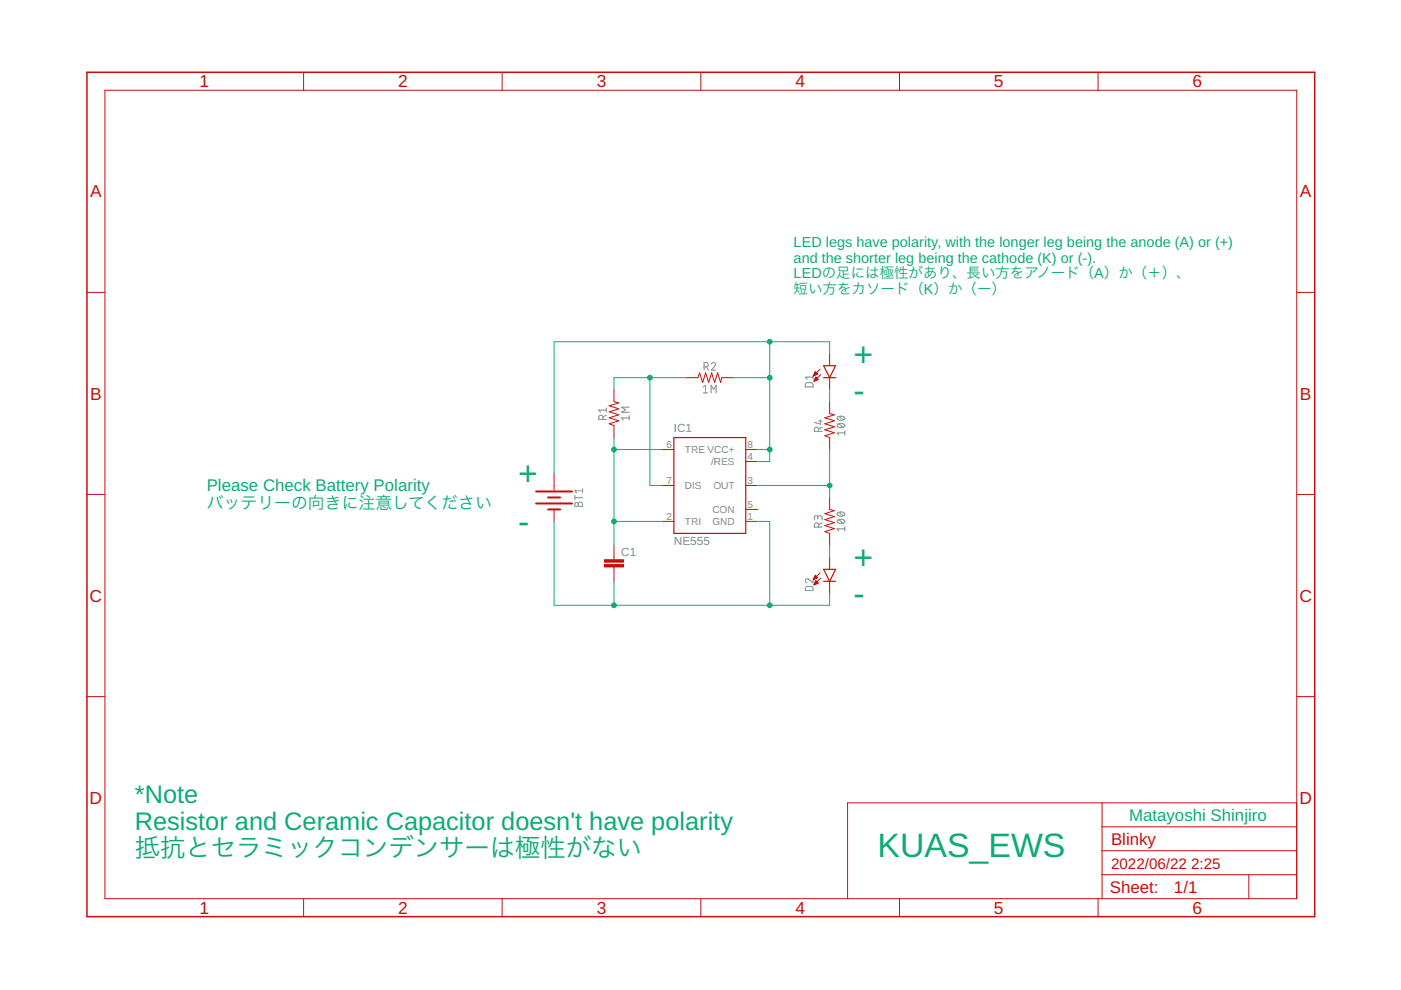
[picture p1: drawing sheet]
<svg xmlns="http://www.w3.org/2000/svg" width="297mm" height="210mm" viewBox="0 0 297 210" stroke-linecap="round" stroke-linejoin="round" font-family="sans-serif">
<g fill="none" stroke="#808080" stroke-width=".21">
<path d="M149.3 77.8h.4a.46 .46 0 0 0 .5-.5 .46 .46 0 0 0-.5-.4h-.4v1.6M149.8 77.8l.4 .7M150.8 77.2a.45 .45 0 0 1 .6-.3 .45 .45 0 0 1 .2 .7l-.8 .9h.9M172.4 79.5v.9M172.4 80h-1.6l.3 .4M127.8 88.9v-.4a.44 .44 0 0 0-.4-.5 .44 .44 0 0 0-.4 .5v.4h1.6M128.6 88l-.8 .4M128.6 86.9h-1.6l.3 .5M128.6 86.5v.9M133.4 88.6h-1.6l.3 .4M133.4 88.2v.8M133.4 86.3h-1.6l.9 .6-.9 .5h1.6"/>
<path d="M149.1 82l.5-.3v1.6M149.1 83.3h.9M150.8 83.3v-1.6l.5 .9 .5-.9v1.6M170.9 81.3l1.2-.1 .2 .2 .1 .6h-1.6zM173.6 91.5v-.5a.46 .46 0 0 0-.5-.4 .46 .46 0 0 0-.4 .4v.5h1.6M173.6 89.3h.7M173.9 89v.9l-1.2-.3M174.3 90.6l-.7 .3M177.6 90a1.04 1.04 0 0 1 1.5 .2 .95 .95 0 0 1-1.6 0zM177.6 88.4a1.04 1.04 0 0 1 1.5 .3 .95 .95 0 0 1-1.6 0zM177.8 89.9l1 .7M177.8 88.3l1 .7"/>
<path d="M179.1 91.4v.8M179.1 91.8h-1.6l.3 .4M121.9 105.1v.9M121.9 105.5h1.6M122 106.6h.4l.2 .3a.46 .46 0 0 1 .5-.5 .46 .46 0 0 1 .4 .5v.5h-1.6zM122.6 106.9v.5M123.5 103.6v.9M123.5 104.1h-1.6l.3 .4M173.4 109.8a.46 .46 0 0 1 .4-.5 .46 .46 0 0 1 .5 .5v.4M173.4 110v-.3a.36 .36 0 0 0-.4-.4 .36 .36 0 0 0-.3 .4v.5M173.6 111.8v-.5a.46 .46 0 0 0-.5-.4 .46 .46 0 0 0-.4 .4v.5h1.6M174.3 110.9l-.7 .3"/>
<path d="M177.6 110.3a1.02 1.02 0 0 1 1.5 .3 .97 .97 0 0 1-1.6 0zM177.6 108.8a1 1 0 0 1 1.5 .2 .95 .95 0 0 1-1.6 0zM177.8 110.2l1 .7M177.8 108.6l1 .7M179.1 112.1h-1.6l.3 .5M179.1 111.7v.9M170.9 124.4l1.2-.1 .2 .3 .1 .6h-1.6zM172.4 122.7v.9l-.9-.8a.44 .44 0 0 0-.7 .2 .44 .44 0 0 0 .3 .6"/>
</g>
<path d="M174.6 77.5h2.6l-1.3 2.6zM142.9 92.8h15.2v20.3h-15.2zM174.6 80.1h2.6M174.6 120.7h2.6l-1.3 2.6zM174.6 123.3h2.6" fill="none" stroke="#c90d0c" stroke-width=".25"/>
<g fill="none" stroke="#c90d0c" stroke-width=".21">
<path d="M22.2 19.1h252.7v171.4h-252.7zM64.4 15.3v3.8M106.5 15.3v3.8M148.6 15.3v3.8M190.7 15.3v3.8M232.8 15.3v3.8M18.4 62h3.8M172.5 79.7h.1M172.5 79.5h.4M172.6 79.4h.5M172.6 79.3h.7M172.7 79.2h.5"/>
<path d="M172.7 79h.4M172.8 78.9h.2M172.8 78.8l.6 .5-.9 .4zM173 79.9l.5 .6-.9 .3zM173.9 78.3l-1.4 1.4M174 79.4l-1.4 1.4M175.9 75v2.5M274.9 62h3.8M130.2 82.6v2.6l1 .2-2 .6 2 .7-2 .6 2 .6-2 .7 2 .6-2 .7 1 .3v2.6M140.3 95.3h2.6M145.4 80.1h2.6l.3-1 .7 2 .6-2 .6 2 .7-2 .6 2 .6-2 .7 2 .2-1h2.6M158.1 95.3h2.6"/>
<path d="M158.1 97.9h2.6M172.6 80.7h.2M172.7 80.6h.4M172.7 80.5h.7M172.8 80.4h.6M172.8 80.2h.5M172.9 80.1h.2M173 80h.1M175.9 80.1v2.5M175.9 85.2v2.5l1 .2-2 .7 2 .6-2 .7 2 .6-2 .6 2 .7-2 .6 1 .4v2.5M18.4 104.8h3.8M117.5 100.4v3.5"/>
<path d="M117.5 108v2.6M130.2 115.6v3.1M140.3 102.9h2.6M140.3 110.6h2.6M158.1 102.9h2.6M158.1 110.6h2.6M158.1 108h2.6M175.9 105.5v2.5l1 .3-2 .6 2 .6-2 .7 2 .6-2 .6 2 .7-2 .6 1 .4v2.5M175.9 118.2v2.5M274.9 104.8h3.8M130.2 120.2v3.1M172.5 122.8h.1"/>
<path d="M172.5 122.7h.3M172.6 122.6h.5M172.6 122.5h.7M172.6 123.9h.2M172.7 122.3h.5M172.7 123.8h.4M172.7 122.2h.4M172.7 123.7h.7M172.8 122.1h.2M172.8 123.5h.6M172.8 123.4h.5M172.8 122l.6 .5-.9 .4z"/>
<path d="M172.9 123.3h.3M172.9 123.2h.1M173 123.1l.5 .5-.9 .4zM173.9 121.5l-1.4 1.4M174 122.6l-1.4 1.4M175.9 123.3v2.5M18.4 147.7h3.8M274.9 147.7h3.8M233.7 170.2v20.3M233.7 175.3h41.2M274.9 170.2h-95.2v20.3M64.4 190.5v3.9"/>
<path d="M106.5 190.5v3.9M148.6 190.5v3.9M190.7 190.5v3.9M232.8 190.5v3.9M233.7 185.5h41.2M233.7 180.4h41.2M264.8 185.5v5"/>
</g>
<g fill="#c90d0c" stroke="#c90d0c" stroke-width=".21">
<path d="M128.1 119.7h4.1v.5h-4.1z"/>
<path d="M128.1 118.7h4.1v.5h-4.1z"/>
</g>
<path d="M113.7 104.2h7.6M113.7 106.7h7.6M116.2 105.5h2.5M116.2 108h2.5" fill="none" stroke="#c90d0c" stroke-width=".42"/>
<path d="M18.4 15.3h260.3v179.1h-260.3z" fill="none" stroke="#c90d0c" stroke-width=".32"/>
<g fill="none" stroke="#0dab76" stroke-width=".21">
<path d="M163.2 72.5v25.4h-2.5M175.9 75v-2.5h-58.4v27.9M130.2 95.3h10.1M130.2 92.8v22.8M137.8 80.1v22.8h2.5M145.4 80.1h-15.2v2.5M155.6 80.1h7.6M160.7 95.3h2.5M175.9 82.6v2.6M175.9 95.3v10.2M117.5 110.6v17.7h58.4v-2.5M130.2 110.6h10.1"/>
<path d="M160.7 110.6h2.5v17.7M160.7 102.9h15.2M175.9 115.6v2.6M130.2 123.3v5"/>
</g>
<g fill="#0dab76" stroke="#0dab76" stroke-width=".21">
<circle cx="163.2" cy="80.1" r=".51"/>
<circle cx="163.2" cy="95.3" r=".51"/>
<circle cx="163.2" cy="72.5" r=".51"/>
<circle cx="137.8" cy="80.1" r=".51"/>
<circle cx="130.2" cy="128.3" r=".51"/>
<circle cx="163.2" cy="128.3" r=".51"/>
<circle cx="175.9" cy="102.9" r=".51"/>
<circle cx="130.2" cy="95.3" r=".51"/>
<circle cx="130.2" cy="110.6" r=".51"/>
</g>
<g font-size="7.2" fill="#0dab76">
<text x="181" y="77.5">+</text>
<text x="181" y="85.2">-</text>
<text x="109.9" y="102.9">+</text>
<text x="109.9" y="113.1">-</text>
<text x="181" y="120.7">+</text>
<text x="181" y="128.3">-</text>
<text x="186" y="181.7">KUAS_EWS</text>
</g>
<g font-size="5.4" fill="#0dab76">
<text x="28.6" y="170.2">*Note</text>
<text x="28.6" y="175.9">Resistor and Ceramic Capacitor doesn't have polarity</text>
<text x="28.6" y="181.7">抵抗とセラミックコンデンサーは極性がない</text>
</g>
<g font-size="3.7" fill="#c90d0c">
<text x="42.3" y="18.5">1</text>
<text x="84.4" y="18.5">2</text>
<text x="126.5" y="18.5">3</text>
<text x="168.6" y="18.5">4</text>
<text x="210.7" y="18.5">5</text>
<text x="252.9" y="18.5">6</text>
<text x="19.1" y="41.9">A</text>
<text x="275.6" y="41.9">A</text>
<text x="19.1" y="84.7">B</text>
<text x="275.6" y="84.7">B</text>
<text x="19" y="127.6">C</text>
<text x="275.5" y="127.6">C</text>
<text x="19" y="170.4">D</text>
<text x="275.5" y="170.4">D</text>
<text x="42.3" y="193.7">1</text>
<text x="84.4" y="193.7">2</text>
<text x="126.5" y="193.7">3</text>
<text x="168.6" y="193.7">4</text>
<text x="210.7" y="193.7">5</text>
<text x="252.9" y="193.7">6</text>
</g>
<g font-size="3.6" fill="#0dab76">
<text x="43.8" y="104.2">Please Check Battery Polarity</text>
<text x="43.8" y="108">バッテリーの向きに注意してください</text>
<text x="239.4" y="174">Matayoshi Shinjiro</text>
</g>
<g font-size="3.6" fill="#c90d0c">
<text x="235.6" y="179.1">Blinky</text>
<text x="235.3" y="189.4">Sheet:</text>
<text x="248.9" y="189.3">1/1</text>
</g>
<g font-size="3.2" fill="#c90d0c">
<text x="235.6" y="184.2">2022/06/22</text>
<text x="252.6" y="184.2">2:25</text>
</g>
<g font-size="3.1" fill="#0dab76">
<text x="168.3" y="52.5">LED legs have polarity, with the longer leg being the anode (A) or (+)</text>
<text x="168.3" y="55.7">and the shorter leg being the cathode (K) or (-).</text>
<text x="168.3" y="59">LEDの⾜には極性があり、⻑い⽅をアノード（A）か（＋）、</text>
<text x="168.3" y="62.3">短い⽅をカソード（K）か（ー）</text>
</g>
<g font-size="2.5" fill="#808080">
<text x="142.9" y="91.5">IC1</text>
<text x="131.7" y="117.8">C1</text>
<text x="142.9" y="115.6">NE555</text>
</g>
<g font-size="2.1" fill="#808080">
<text x="141.3" y="95">6</text>
<text x="158.5" y="95">8</text>
<text x="145.2" y="96.1">TRE VCC+</text>
<text x="150.8" y="98.6">/RES</text>
<text x="158.5" y="97.5">4</text>
<text x="141.3" y="102.6">7</text>
<text x="145.2" y="103.7">DIS</text>
<text x="151.3" y="103.7">OUT</text>
<text x="158.5" y="102.6">3</text>
<text x="158.5" y="107.7">5</text>
<text x="141.3" y="110.2">2</text>
<text x="145.2" y="111.3">TRI</text>
<text x="151" y="111.3">GND</text>
<text x="151" y="108.8">CON</text>
<text x="158.5" y="110.2">1</text>
</g>
</svg>
